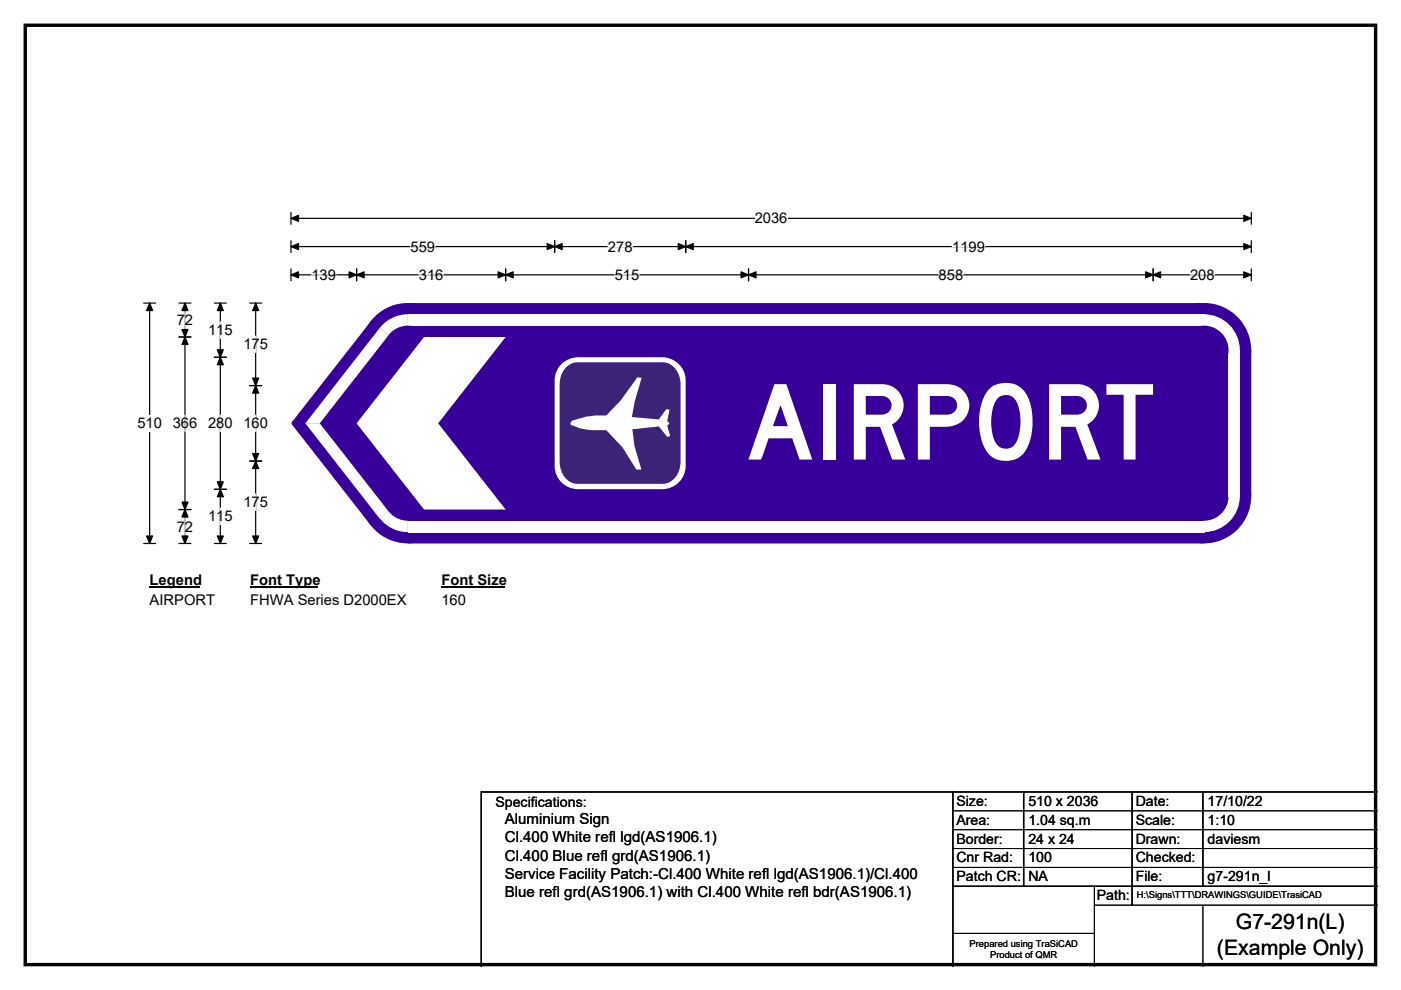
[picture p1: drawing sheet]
<svg xmlns="http://www.w3.org/2000/svg" width="297mm" height="210mm" viewBox="0 0 297 210" stroke-linecap="round" stroke-linejoin="round" font-family="sans-serif">
<path d="M5.4 5.4h286.3v199.2h-286.3z" fill="none" stroke="#000" stroke-width=".72"/>
<path d="M61.7 46.3h203.6M61.7 45v2.6M265.3 45v2.6" fill="none" stroke="#000" stroke-width=".25"/>
<path d="M61.7 46.3l1.6-.6v1.2zM263.7 45.7l1.6 .6-1.6 .6z" fill="#000" stroke="#000" stroke-width=".25"/>
<path d="M160 44.6h7v3.5h-7z" fill="#fff"/>
<g fill="none" stroke="#000" stroke-width=".25">
<path d="M61.7 52.3h203.6M61.7 51v2.6M61.7 57v2.6M61.7 58.3h203.6M75.6 57v2.6M107.2 57v2.6M117.6 51v2.6M145.4 51v2.6M158.7 57v2.6M244.5 57v2.6M265.3 51v2.6M265.3 57v2.6"/>
<path d="M30.5 64.3h2.5M31.7 64.3v51M30.5 115.3h2.5"/>
</g>
<g fill="#000" stroke="#000" stroke-width=".25">
<path d="M61.7 52.3l1.6-.6v1.2zM61.7 58.3l1.6-.6v1.2zM75.6 58.3l1.6-.6v1.2zM74 57.7l1.6 .6-1.6 .6zM105.6 57.7l1.6 .6-1.6 .6zM107.2 58.3l1.6-.6v1.2zM117.6 52.3l1.6-.6v1.2zM116 51.7l1.6 .6-1.6 .6zM143.8 51.7l1.6 .6-1.6 .6zM145.4 52.3l1.6-.6v1.2zM157.1 57.7l1.6 .6-1.6 .6zM158.7 58.3l1.6-.6v1.2z"/>
<path d="M242.9 57.7l1.6 .6-1.6 .6zM244.5 58.3l1.6-.6v1.2zM263.7 51.7l1.6 .6-1.6 .6zM263.7 57.7l1.6 .6-1.6 .6zM31.7 64.3l.7 1.6h-1.3zM31.1 113.7h1.3l-.7 1.6z"/>
</g>
<path d="M66 58.3h5.2M87 52.3h5.2M88.8 58.3h5.2M128.9 52.3h5.2M130.3 58.3h5.2M199 58.3h5.2M201.9 52.3h6.9M252.3 58.3h5.2" fill="none" stroke="#fff" stroke-width=".25"/>
<path d="M29.1 88.1h5.2v3.4h-5.2z" fill="#fff"/>
<g fill="none" stroke="#000" stroke-width=".25">
<path d="M37.9 71.5h2.6M37.9 64.3h2.6M39.2 64.3v51M45.4 64.3h2.6M45.4 75.8h2.6M46.7 64.3v51M52.9 64.3h2.6M54.2 64.3v51M52.9 81.8h2.6M52.9 97.8h2.6M37.9 108.1h2.6M37.9 115.3h2.6"/>
<path d="M45.4 115.3h2.6M45.4 103.8h2.6M52.9 115.3h2.6"/>
</g>
<g fill="#000" stroke="#000" stroke-width=".25">
<path d="M39.2 71.5l.7 1.6h-1.3zM39.2 64.3l.7 1.6h-1.3zM38.6 69.9h1.3l-.7 1.6zM46.7 75.8l.6 1.6h-1.2zM46.7 64.3l.6 1.6h-1.2zM46.1 74.2h1.2l-.6 1.6zM54.2 64.3l.6 1.6h-1.2zM54.2 81.8l.6 1.6h-1.2zM53.6 96.2h1.2l-.6 1.6zM53.6 80.2h1.2l-.6 1.6zM54.2 97.8l.6 1.6h-1.2zM38.6 106.5h1.3l-.7 1.6z"/>
<path d="M39.2 108.1l.7 1.6h-1.3zM38.6 113.7h1.3l-.7 1.6zM46.1 102.2h1.2l-.6 1.6zM46.7 103.8l.6 1.6h-1.2zM46.1 113.7h1.2l-.6 1.6zM53.6 113.7h1.2l-.6 1.6z"/>
</g>
<path d="M39.2 66.1v3.5M46.7 68.3v3.5M54.2 71.3v3.5M39.2 88v3.5M46.7 88v3.5M54.2 88.1v3.4M39.2 109.9v3.5M46.7 107.8v3.5M54.2 104.8v3.5" fill="none" stroke="#fff" stroke-width=".25"/>
<path d="M31.7 121.3h10.8v3.5h-10.8z" fill="#fff"/>
<path d="M31.7 124.6h10.8" fill="none" stroke="#000" stroke-width=".32"/>
<path d="M53 121.3h14.5v3.5h-14.5z" fill="#fff"/>
<path d="M53 124.6h14.5" fill="none" stroke="#000" stroke-width=".32"/>
<path d="M93.6 121.3h13.5v3.5h-13.5z" fill="#fff"/>
<path d="M93.6 124.6h13.5" fill="none" stroke="#000" stroke-width=".32"/>
<g fill="#fff">
<path d="M31.7 125.5h13.8v3.4h-13.8z"/>
<path d="M53 125.5h33.1v3.4h-33.1z"/>
<path d="M93.6 125.5h5.2v3.4h-5.2z"/>
</g>
<g fill="#37009b">
<path d="M78.6 68.1l7.9-3.8h168.8l10 10v31l-10 10h-168.8l-7.9-3.9-16.7-21.3v-.6z" fill-rule="evenodd"/>
<circle cx="86.5" cy="74.3" r="10"/>
<circle cx="62.3" cy="89.8" r=".5"/>
<circle cx="86.5" cy="105.3" r="10"/>
<circle cx="255.3" cy="105.3" r="10"/>
<circle cx="255.3" cy="74.3" r="10"/>
</g>
<g fill="#fff">
<path d="M86.5 66.7h168.8v2.4h-168.8z" fill-rule="evenodd"/>
<path d="M81 69a7.6 7.6 0 0 1 5.5-2.3v7.6l-6-4.7z" fill-rule="evenodd"/>
</g>
<circle cx="86.5" cy="74.3" r="5.2" fill="#37009b"/>
<g fill="#fff">
<path d="M80.5 69.6l1.9 1.5-14.6 18.7h-3.1z"/>
<path d="M64.7 89.8h3.1l14.6 18.7-1.9 1.5z"/>
<path d="M80.5 109.9l6-4.6v7.6a7.6 7.6 0 0 1-6-3z" fill-rule="evenodd"/>
</g>
<circle cx="86.5" cy="105.3" r="5.2" fill="#37009b"/>
<g fill="#fff">
<path d="M86.5 110.5h168.8v2.4h-168.8z" fill-rule="evenodd"/>
<path d="M255.3 105.3l7.6-.1a7.6 7.6 0 0 1-7.7 7.7z" fill-rule="evenodd"/>
</g>
<circle cx="255.3" cy="105.3" r="5.2" fill="#37009b"/>
<g fill="#fff">
<path d="M260.5 74.3h2.4v31h-2.4z" fill-rule="evenodd"/>
<path d="M255.2 66.7a7.6 7.6 0 0 1 7.7 7.6h-7.6z" fill-rule="evenodd"/>
</g>
<circle cx="255.3" cy="74.3" r="5.2" fill="#37009b"/>
<g fill="#fff">
<path d="M89.9 71.5h17.3l-14.3 18.3 14.3 18.3h-17.3l-14.3-18.3z" fill-rule="evenodd"/>
<path d="M118.8 77.5a5 5 0 0 1 3.8-1.7h17.8a5 5 0 0 1 5 4.8v18.3a5 5 0 0 1-5 4.9h-17.8a5 5 0 0 1-5-4.9v-18.3a4.8 4.8 0 0 1 1.2-3.1z" fill-rule="evenodd"/>
</g>
<path d="M120 77.9a3.4 3.4 0 0 1 2.4-1.1h18.1a4.2 4.2 0 0 1 3.8 4.7v16.4a4.4 4.4 0 0 1-3.8 4.7h-18.1a4.3 4.3 0 0 1-3.7-4.7v-16.4a5.2 5.2 0 0 1 1.3-3.6z" fill-rule="evenodd" fill="#3d2377"/>
<path d="M121 89.6l.3-.4a17 17 0 0 1 7.2-1.1l3.1-3.2 3.5-4.9 .9 .1-1.4 5.1-.6 3.3 5.7 .5 1.6-2.2 .7 .1-.5 2.4 .5 .5-.5 .5 .6 2.2-.6 .1-1.8-2.2-5.6 .7 .4 3.5 1.5 5h-1.1l-2.9-4.7-3.5-3.7a12.2 12.2 0 0 1-7.5-1.2z" fill-rule="evenodd" fill="#fff"/>
<path d="M202 168v37M217 168v20M240 168v24M255 168v20M292 168h-190v37M202 188h90" fill="none" stroke="#000" stroke-width=".3"/>
<path d="M202 172h90M202 176h90M202 180h90M202 184h90M202 198h30M232 192h60M232 188v17M255 192v13" fill="none" stroke="#000" stroke-width=".21"/>
<text font-size="22.2" fill="#fff" x="158.2" y="97.5">AIRPORT</text>
<g font-size="4.5">
<text x="262" y="197.1">G7-291n(L)</text>
<text x="258" y="202.5">(Example Only)</text>
</g>
<g font-size="3.2">
<text x="107" y="178.7">Cl.400 White refl lgd(AS1906.1)</text>
<text x="107" y="174.9">Aluminium Sign</text>
<text x="107" y="182.5">Cl.400 Blue refl grd(AS1906.1)</text>
<text x="107" y="186.4">Service Facility Patch:-Cl.400 White refl lgd(AS1906.1)/Cl.400</text>
<text x="107" y="190.2">Blue refl grd(AS1906.1) with Cl.400 White refl bdr(AS1906.1)</text>
</g>
<g font-size="3.1">
<text x="160" y="47.4">2036</text>
<text x="87" y="53.4">559</text>
<text x="128.9" y="53.4">278</text>
<text x="201.9" y="53.4">1199</text>
<text x="66" y="59.4">139</text>
<text x="88.8" y="59.4">316</text>
<text x="130.3" y="59.4">515</text>
<text x="199" y="59.4">858</text>
<text x="252.3" y="59.4">208</text>
<text x="37.5" y="68.9">72</text>
<text x="44.1" y="71.1">115</text>
<text x="51.6" y="74.1">175</text>
<text x="29.1" y="90.8">510</text>
<text x="36.6" y="90.8">366</text>
<text x="44.1" y="90.8">280</text>
<text x="51.6" y="90.8">160</text>
<text x="51.6" y="107.6">175</text>
<text x="37.5" y="112.7">72</text>
<text x="44.1" y="110.6">115</text>
<text x="31.7" y="124.1">Legend</text>
<text x="53" y="124.1">Font Type</text>
<text x="93.6" y="124.1">Font Size</text>
<text x="31.7" y="128.2">AIRPORT</text>
<text x="53" y="128.2">FHWA Series D2000EX</text>
<text x="93.6" y="128.2">160</text>
</g>
<g font-size="3">
<text x="105" y="171.2">Specifications:</text>
<text x="202.8" y="170.9">Size:</text>
<text x="218" y="170.9">510 x 2036</text>
<text x="240.8" y="170.9">Date:</text>
<text x="256" y="170.9">17/10/22</text>
<text x="202.8" y="174.9">Area:</text>
<text x="202.8" y="178.9">Border:</text>
<text x="218" y="174.9">1.04 sq.m</text>
<text x="218" y="178.9">24 x 24</text>
<text x="240.8" y="174.9">Scale:</text>
<text x="240.8" y="178.9">Drawn:</text>
<text x="256" y="174.9">1:10</text>
<text x="256" y="178.9">daviesm</text>
<text x="202.8" y="182.9">Cnr Rad:</text>
<text x="218" y="182.9">100</text>
<text x="240.8" y="182.9">Checked:</text>
<text x="202.8" y="186.9">Patch CR:</text>
<text x="218" y="186.9">NA</text>
<text x="232.5" y="190.9">Path:</text>
<text x="240.8" y="186.9">File:</text>
<text x="256" y="186.9">g7-291n_l</text>
</g>
<g font-size="2">
<text x="241" y="190.5">H:\Signs\TTT\DRAWINGS\GUIDE\TrasiCAD</text>
<text x="205.6" y="200.8">Prepared using TraSiCAD</text>
<text x="209.9" y="203.2">Product of QMR</text>
</g>
</svg>
